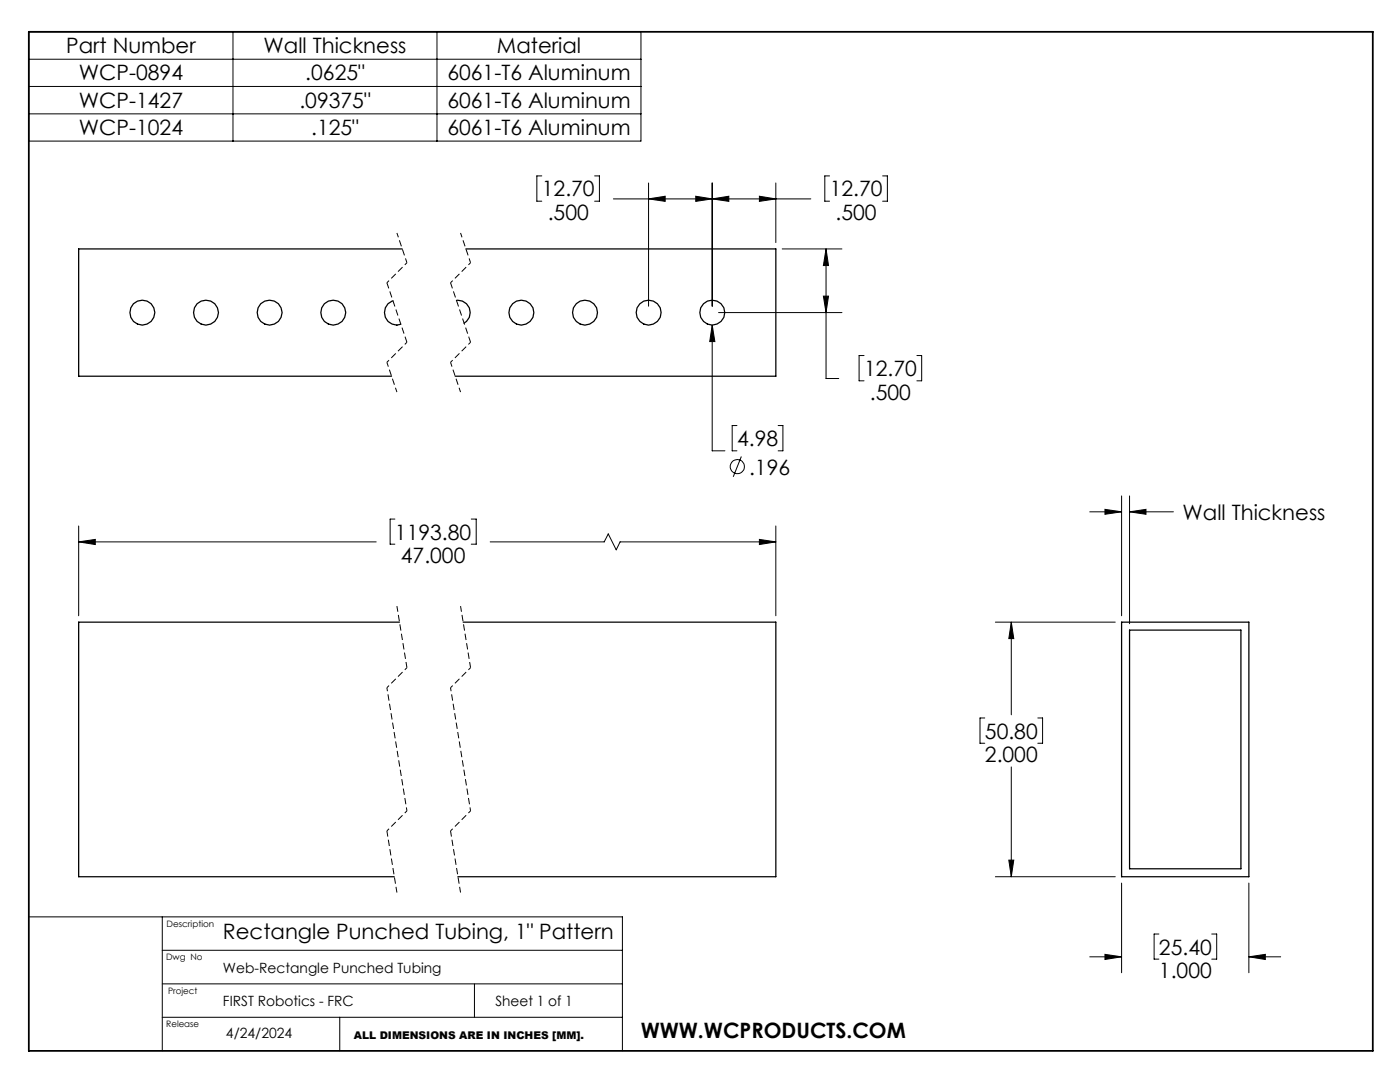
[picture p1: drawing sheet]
<svg xmlns="http://www.w3.org/2000/svg" width="279mm" height="216mm" viewBox="0 0 279 216" stroke-linecap="round" stroke-linejoin="round" font-family="sans-serif">
<g fill="none" stroke="#000" stroke-width=".25">
<path d="M80.3 49.7h-64.6v25.4h62.4M91.1 59.9a2.44 2.44 0 0 1 2.6 1.7 2.44 2.44 0 0 1-1.1 2.9M93 49.7h61.8v25.4h-64M78.4 60a2.45 2.45 0 0 0-1.5 3.2 2.45 2.45 0 0 0 3.1 1.5M79.7 124.1h-64v50.8h63M92.4 124.1h62.4v50.8h-63.4M223.8 124.1h25.4v50.8h-25.4zM225.4 125.7h22.2v47.7h-22.2z"/>
<circle cx="28.4" cy="62.4" r="2.49"/>
<circle cx="41.1" cy="62.4" r="2.49"/>
<circle cx="53.8" cy="62.4" r="2.49"/>
<circle cx="66.5" cy="62.4" r="2.49"/>
<circle cx="104" cy="62.4" r="2.49"/>
<circle cx="116.7" cy="62.4" r="2.49"/>
<circle cx="129.4" cy="62.4" r="2.49"/>
<circle cx="142.1" cy="62.4" r="2.49"/>
</g>
<g fill="none" stroke="#000" stroke-width=".2">
<path d="M5.8 6.3h122.1v21.9h-122.1zM5.8 11.8h122.1M5.8 17.3h122.1M46.5 6.3v21.9M87.2 6.3v21.9M5.8 22.7h122.1M108.1 35.1h-1v5h1M118.7 35.1h.9v5h-.9M122.4 39.7h39.4M129.4 39.7l3.4-.5v1zM129.4 36.5v24.6M138.9 39.2l3.2 .5-3.2 .5z"/>
<path d="M142.1 39.7l3.4-.5v1zM142.1 36.5v24.6M151.6 39.2l3.2 .5-3.2 .5zM154.8 36.5v11.9M165.6 35.1h-1v5h1M176.1 35.1h1v5h-1M156.1 49.7h11.9M164.3 59.1h1l-.4 3.3zM164.9 49.7v25.8h2.5M164.9 49.7l.4 3.3h-1zM142.1 64.9l.6 3.3h-1.1zM142.1 64.9v25.1h2.6"/>
<path d="M143.4 62.4h24.6M172.4 70.9h-1v5.1h1M183 70.9h.9v5.1h-.9M147.1 84.9h-1v5.1h1M148 91.1l-1.7 4M155.3 84.9h.9v5.1h-.9M223.8 99v23.9M225.4 99v25.5M15.7 108.1l3.3-.5v1.1zM15.7 105v17.9M15.7 108.1h59.4M78.8 103.6h-.9v5h.9"/>
<path d="M94.1 103.6h.9v5h-.9M97.8 108.1h22.8l.8-1.6 1.6 3.2 .8-1.6h31M151.6 107.6l3.2 .5-3.2 .6zM154.8 105v17.9M217.5 102.1h6.3M220.5 101.6l3.3 .5-3.3 .5zM225.4 102.1l3.3-.5v1zM225.4 102.1h8.8M198.6 124.1h24M201.8 124.1l.5 3.3h-1zM201.8 124.1v18.5M196.5 143.3h-.9v5h.9"/>
<path d="M201.8 153v21.9M207.1 143.3h1v5h-1M198.6 174.9h24M201.3 171.6h1l-.5 3.3zM223.8 176.2v17.9M249.2 176.2v17.9M5.8 183h118.4v26.7M32.4 183v26.7M32.4 196.3h91.8M32.4 189.6h91.8M94.7 196.3v6.7M217.5 190.9h6.3"/>
<path d="M220.5 190.4l3.3 .5-3.3 .6zM231.3 186.4h-1v5h1M241.8 186.4h1v5h-1M249.2 190.9l3.3-.5v1.1zM249.2 190.9h6.4M32.4 203h91.8M67.8 203v6.7"/>
<circle cx="147.1" cy="93.1" r="1.41"/>
</g>
<path d="M77.2 56.4l4 11.9M89.9 56.4l4 11.9M79.2 120.9l2 12.3M91.9 120.9l2 12.3M77.2 165.8l2 12.3M89.9 165.8l2 12.3" fill="none" stroke="#000" stroke-width=".2" stroke-dasharray="1.3 .6" stroke-dashoffset=".1" stroke-linecap="butt"/>
<path d="M81.2 52.4l-4 4M93.9 52.4l-4 4M81.2 68.3l-4 4M93.9 68.3l-4 4M81.2 133.2l-4 4M93.9 133.2l-4 4M81.2 161.8l-4 4M93.9 161.8l-4 4" fill="none" stroke="#000" stroke-width=".2" stroke-dasharray="1.3 .6" stroke-dashoffset=".7" stroke-linecap="butt"/>
<path d="M77.2 137.2l4 24.6M89.9 137.2l4 24.6" fill="none" stroke="#000" stroke-width=".2" stroke-dasharray="1.3 .6" stroke-dashoffset=".6" stroke-linecap="butt"/>
<path d="M79.2 46.5l2 5.9M91.9 46.5l2 5.9M77.2 72.3l2 5.9M89.9 72.3l2 5.9" fill="none" stroke="#000" stroke-width=".2" stroke-dasharray="1.3 .6" stroke-dashoffset=".4" stroke-linecap="butt"/>
<path d="M5.8 6.3h268.2v203.4h-268.2z" fill="none" stroke="#000" stroke-width=".35"/>
<path d="M151.6 107.6l3.2 .5-3.2 .6zM15.7 108.1l3.3-.5v1.1zM220.5 190.4l3.3 .5-3.3 .6zM249.2 190.9l3.3-.5v1.1zM201.8 124.1l.5 3.3h-1zM201.3 171.6h1l-.5 3.3zM225.4 102.1l3.3-.5v1zM220.5 101.6l3.3 .5-3.3 .5zM164.3 59.1h1l-.4 3.3zM164.9 49.7l.4 3.3h-1zM138.9 39.2l3.2 .5-3.2 .5zM129.4 39.7l3.4-.5v1zM142.1 39.7l3.4-.5v1zM151.6 39.2l3.2 .5-3.2 .5zM142.1 64.9l-.5 3.3h1.1z" fill="#000"/>
<g font-size="4.2">
<text x="13.2" y="10.6">Part Number</text>
<text x="52.6" y="10.6">Wall Thickness</text>
<text x="99.2" y="10.6">Material</text>
<text x="15.7" y="16">WCP-0894</text>
<text x="60.9" y="16">.0625&quot;</text>
<text x="89.3" y="16">6061-T6 Aluminum</text>
<text x="15.7" y="21.5">WCP-1427</text>
<text x="59.8" y="21.5">.09375&quot;</text>
<text x="89.3" y="21.5">6061-T6 Aluminum</text>
<text x="15.7" y="26.9">WCP-1024</text>
<text x="62.1" y="26.9">.125&quot;</text>
<text x="89.3" y="26.9">6061-T6 Aluminum</text>
<text x="108.1" y="39.2">12.70</text>
<text x="165.6" y="39.2">12.70</text>
<text x="109.3" y="44">.500</text>
<text x="166.8" y="44">.500</text>
<text x="172.4" y="75.1">12.70</text>
<text x="173.6" y="79.8">.500</text>
<text x="147.1" y="89">4.98</text>
<text x="149.5" y="94.7">.196</text>
<text x="78.8" y="107.7">1193.80</text>
<text x="236" y="103.7">Wall Thickness</text>
<text x="80" y="112.4">47.000</text>
<text x="196.6" y="147.4">50.80</text>
<text x="196.6" y="152.1">2.000</text>
<text x="44.5" y="187.3">Rectangle Punched Tubing, 1&quot; Pattern</text>
<text x="231.3" y="190.5">25.40</text>
<text x="231.3" y="195.2">1.000</text>
<text x="127.9" y="207.1">WWW.WCPRODUCTS.COM</text>
</g>
<g font-size="2.8">
<text x="44.5" y="194.1">Web-Rectangle Punched Tubing</text>
<text x="44.5" y="200.7">FIRST Robotics - FRC</text>
<text x="98.9" y="200.7">Sheet 1 of 1</text>
<text x="45.1" y="207.1">4/24/2024</text>
</g>
<text font-size="2.1" x="70.6" y="207.2">ALL DIMENSIONS ARE IN INCHES [MM].</text>
<g font-size="1.8">
<text x="33.2" y="185">Description</text>
<text x="33.2" y="191.5">Dwg No</text>
<text x="33.6" y="198.4">Project</text>
<text x="33.2" y="204.9">Release</text>
</g>
</svg>
